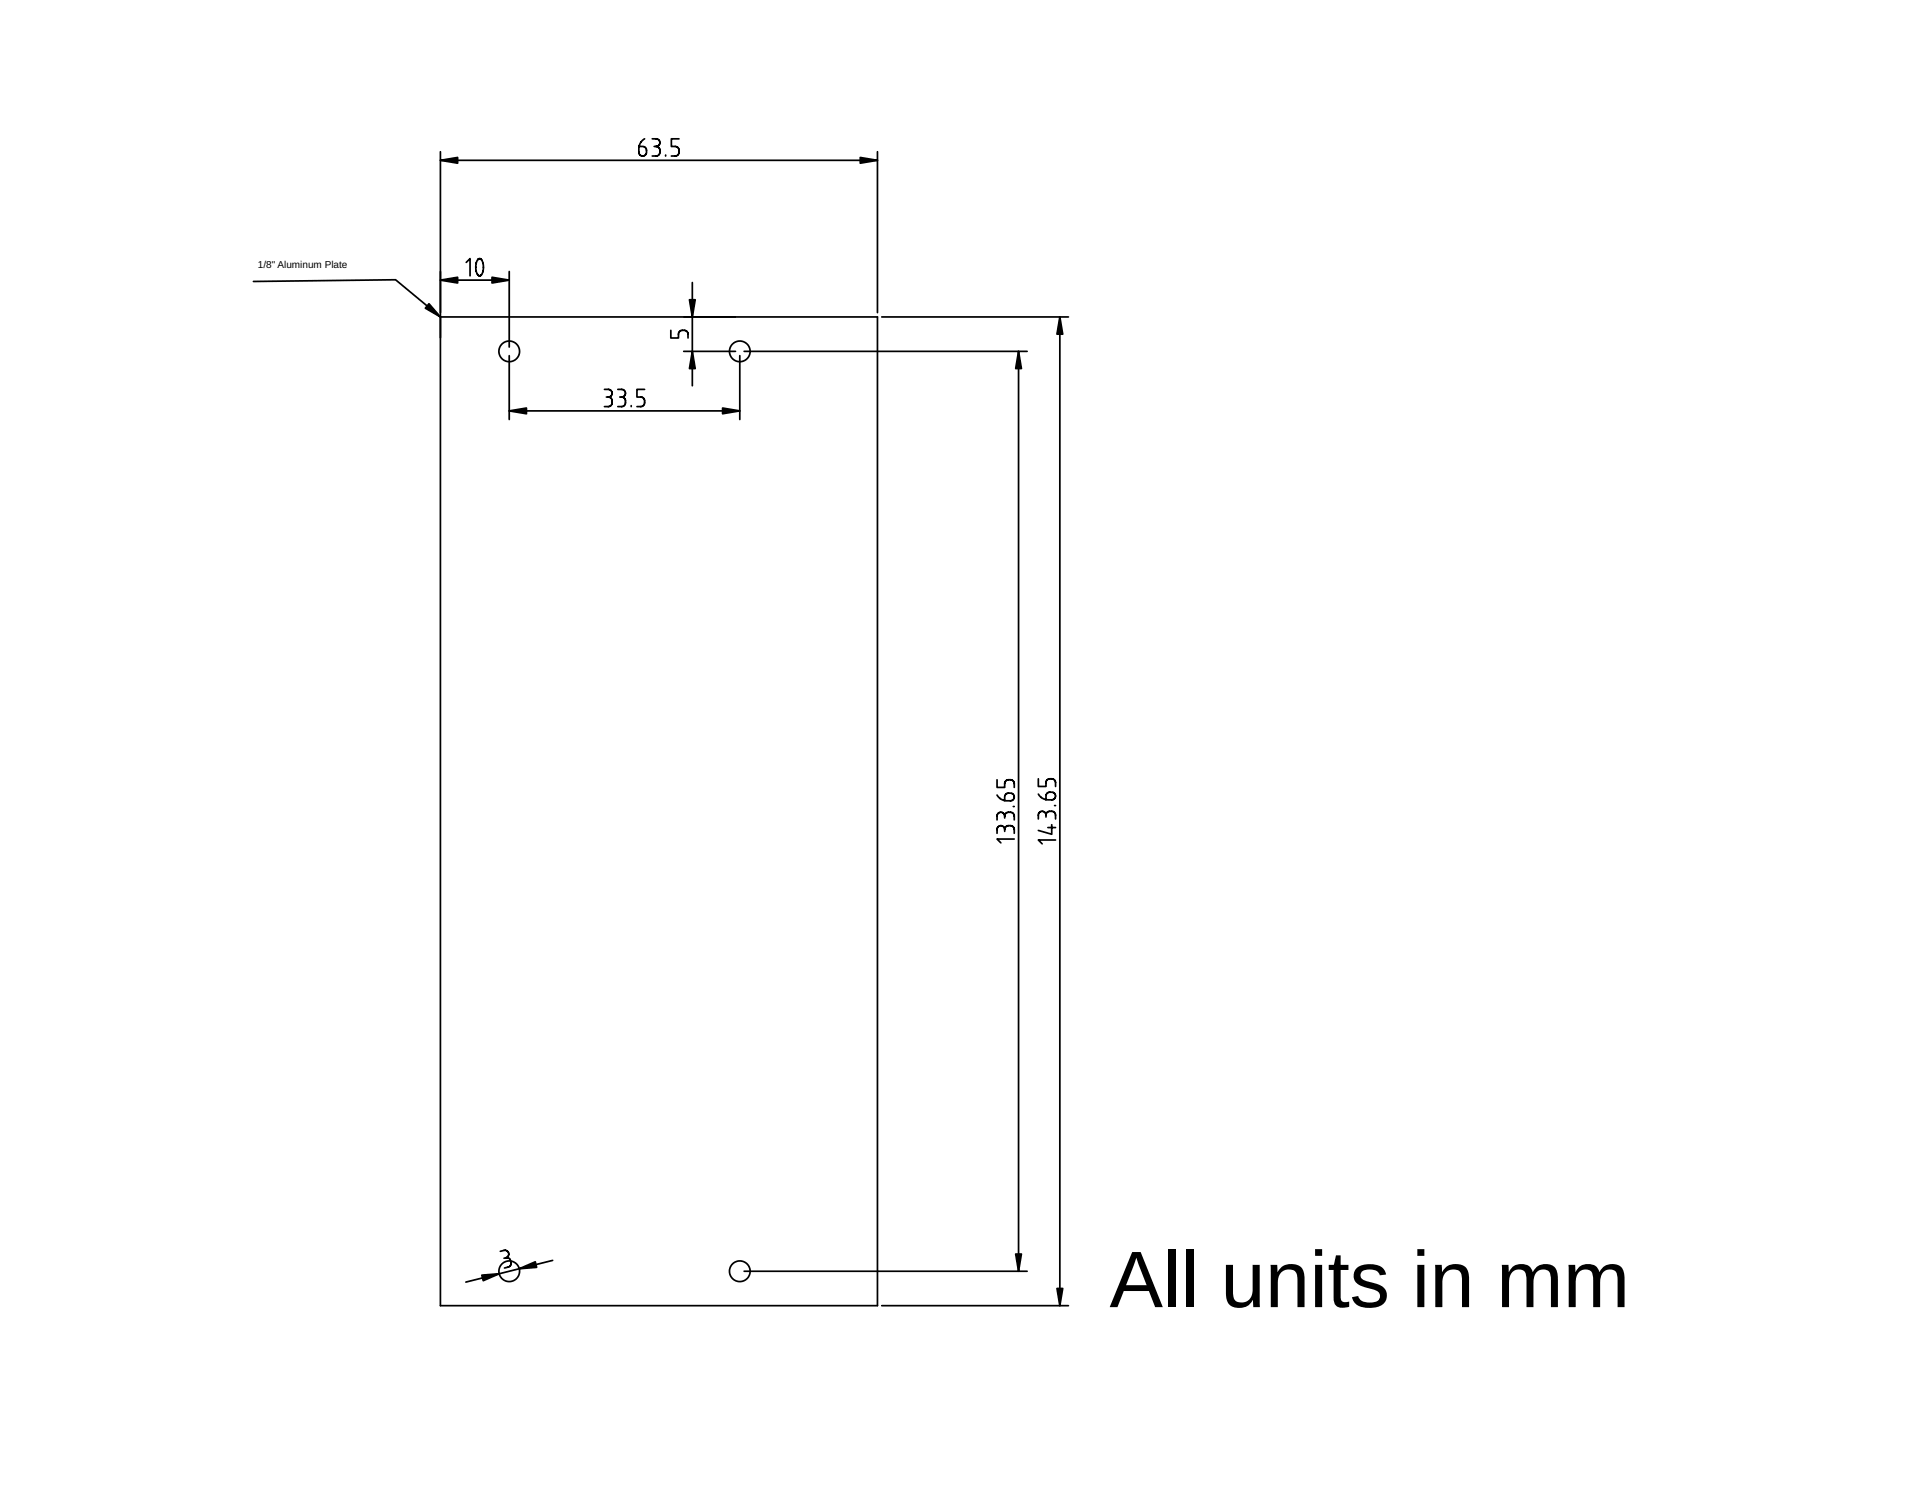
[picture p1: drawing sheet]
<svg xmlns="http://www.w3.org/2000/svg" width="279mm" height="216mm" viewBox="0 0 279 216" stroke-linecap="round" stroke-linejoin="round" font-family="sans-serif">
<g fill="none" stroke="#000" stroke-width=".25">
<path d="M64 22v167.7h63.5v-143.7h-63.5l-6.5-5.4-20.7 .3M64 23.3h63.5M67.7 38.1l.6-.5v2.5M69.5 37.7l.3-.1a1.81 1.81 0 0 1-.1 2.5h-.1a1.98 1.98 0 0 1-.1-2.4zM74 39.4v11M93.7 20.2a1.67 1.67 0 0 0-.9 1.4v.5a.56 .56 0 0 0 .6 .6 .56 .56 0 0 0 .5-.6v-.3a.56 .56 0 0 0-.5-.5h-.5M94.8 20.2h.5a.56 .56 0 0 1 .6 .5 .56 .56 0 0 1-.6 .6M95 21.3h.3M95.3 21.3a.56 .56 0 0 1 .6 .5v.3a.56 .56 0 0 1-.6 .6h-.5M96.7 22.5v.2M98.7 20.2h-1.2v1.1h.6a.56 .56 0 0 1 .6 .5v.3a.56 .56 0 0 1-.6 .6h-.6M127.5 22v23.4"/>
<path d="M64 40.7h10M74 51.7v9.2M74 59.7h33.5M87.8 56.6h.6a.56 .56 0 0 1 .5 .5 .56 .56 0 0 1-.5 .6M88.1 57.7h.3M88.4 57.7a.56 .56 0 0 1 .5 .5v.3a.56 .56 0 0 1-.5 .6h-.6M89.8 56.6h.5a.56 .56 0 0 1 .6 .5 .56 .56 0 0 1-.6 .6M90 57.7h.3M90.3 57.7a.56 .56 0 0 1 .6 .5v.3a.56 .56 0 0 1-.6 .6h-.5M91.7 58.9v.2M93.7 56.6h-1.2v1.1h.6a.56 .56 0 0 1 .6 .5v.3a.56 .56 0 0 1-.6 .6h-.6M97.5 48v1.1h1.1v-.6a.56 .56 0 0 1 .5-.5h.3a.56 .56 0 0 1 .6 .5v.6"/>
<path d="M99.3 51h7.6M100.6 41v15M107.5 51.7v9.2M108.1 51h41.1M128.1 46h27.1M148 51v133.7M154 46v143.7M144.9 115.5a1.67 1.67 0 0 0 1.4 .8h.5a.56 .56 0 0 0 .6-.5 .56 .56 0 0 0-.6-.6h-.3a.56 .56 0 0 0-.5 .6v.5M144.9 113.3v1.1h1.1v-.6a.56 .56 0 0 1 .5-.5h.3a.56 .56 0 0 1 .6 .5v.6M146 118.6a.56 .56 0 0 0-.6-.6 .56 .56 0 0 0-.5 .6v.5M146 118.6a.56 .56 0 0 1 .5-.6h.3a.56 .56 0 0 1 .6 .6v.5M146 118.6v.2"/>
<path d="M147.2 117.2h.2M150.9 115.4a1.67 1.67 0 0 0 1.4 .8h.5a.56 .56 0 0 0 .6-.5 .56 .56 0 0 0-.6-.6h-.3a.56 .56 0 0 0-.5 .6v.5M150.9 113.2v1.1h1.1v-.6a.56 .56 0 0 1 .5-.5h.3a.56 .56 0 0 1 .6 .5v.6M152 118.4a.56 .56 0 0 0-.6-.5 .56 .56 0 0 0-.5 .5v.6M152 118.4a.56 .56 0 0 1 .5-.5h.3a.56 .56 0 0 1 .6 .5v.6M152 118.4v.3M152.8 119.8v1.4l-1.9-.5M153.2 117h.2M146 120.5a.56 .56 0 0 0-.6-.5 .56 .56 0 0 0-.5 .5v.6M146 120.5a.56 .56 0 0 1 .5-.5h.3a.56 .56 0 0 1 .6 .5v.6M146 120.5v.3M147.4 121.9h-2.5l.5 .6"/>
<path d="M152.3 120.2h1.1M153.4 122h-2.5l.5 .6M72.7 181.8l.5-.1a.56 .56 0 0 1 .7 .4 .56 .56 0 0 1-.4 .6M73.5 182.7a.56 .56 0 0 1 .7 .5v.2a.56 .56 0 0 1-.4 .7l-.5 .1M73.5 182.7l-.3 .1M80.3 183.1l-12.6 3.2M108.1 184.7h41.1M128.1 189.7h27.1"/>
<circle cx="74" cy="51" r="1.5"/>
<circle cx="107.5" cy="51" r="1.5"/>
<circle cx="74" cy="184.7" r="1.5"/>
<circle cx="107.5" cy="184.7" r="1.5"/>
</g>
<g fill="#000">
<path d="M64 23.3l2.5-.4v.8zM125 22.9l2.5 .4-2.5 .4zM64 40.7l2.5-.4v.8zM62.3 44.1l1.7 1.9-2.2-1.2zM71.5 40.3l2.5 .4-2.5 .4zM74 59.7l2.5-.4v.8zM100.6 51l.4 2.5h-.8zM100.2 43.5h.8l-.4 2.5zM105 59.3l2.5 .4-2.5 .4zM148 51l.4 2.5h-.8zM154 46l.4 2.5h-.8zM70 185.3l2.5-.2-2.3 1z"/>
<path d="M75.4 184.3l2.4-1 .2 .8zM147.6 182.2h.8l-.4 2.5zM153.6 187.2h.8l-.4 2.5z"/>
</g>
<g fill="#000" stroke="#000" stroke-width=".25">
<path d="M64 23.3l2.5-.4v.8zM125 22.9l2.5 .4-2.5 .4zM64 40.7l2.5-.4v.8zM62.3 44.1l1.7 1.9-2.2-1.2zM71.5 40.3l2.5 .4-2.5 .4zM74 59.7l2.5-.4v.8zM100.6 51l.4 2.5h-.8zM100.2 43.5h.8l-.4 2.5zM105 59.3l2.5 .4-2.5 .4zM148 51l.4 2.5h-.8zM154 46l.4 2.5h-.8zM70 185.3l2.5-.2-2.3 1z"/>
<path d="M75.4 184.3l2.4-1 .2 .8zM147.6 182.2h.8l-.4 2.5zM153.6 187.2h.8l-.4 2.5z"/>
</g>
<text font-size="11.6" x="161.2" y="189.9">All units in mm</text>
<text font-size="1.5" x="37.5" y="39">1/8&quot; Aluminum Plate</text>
</svg>
